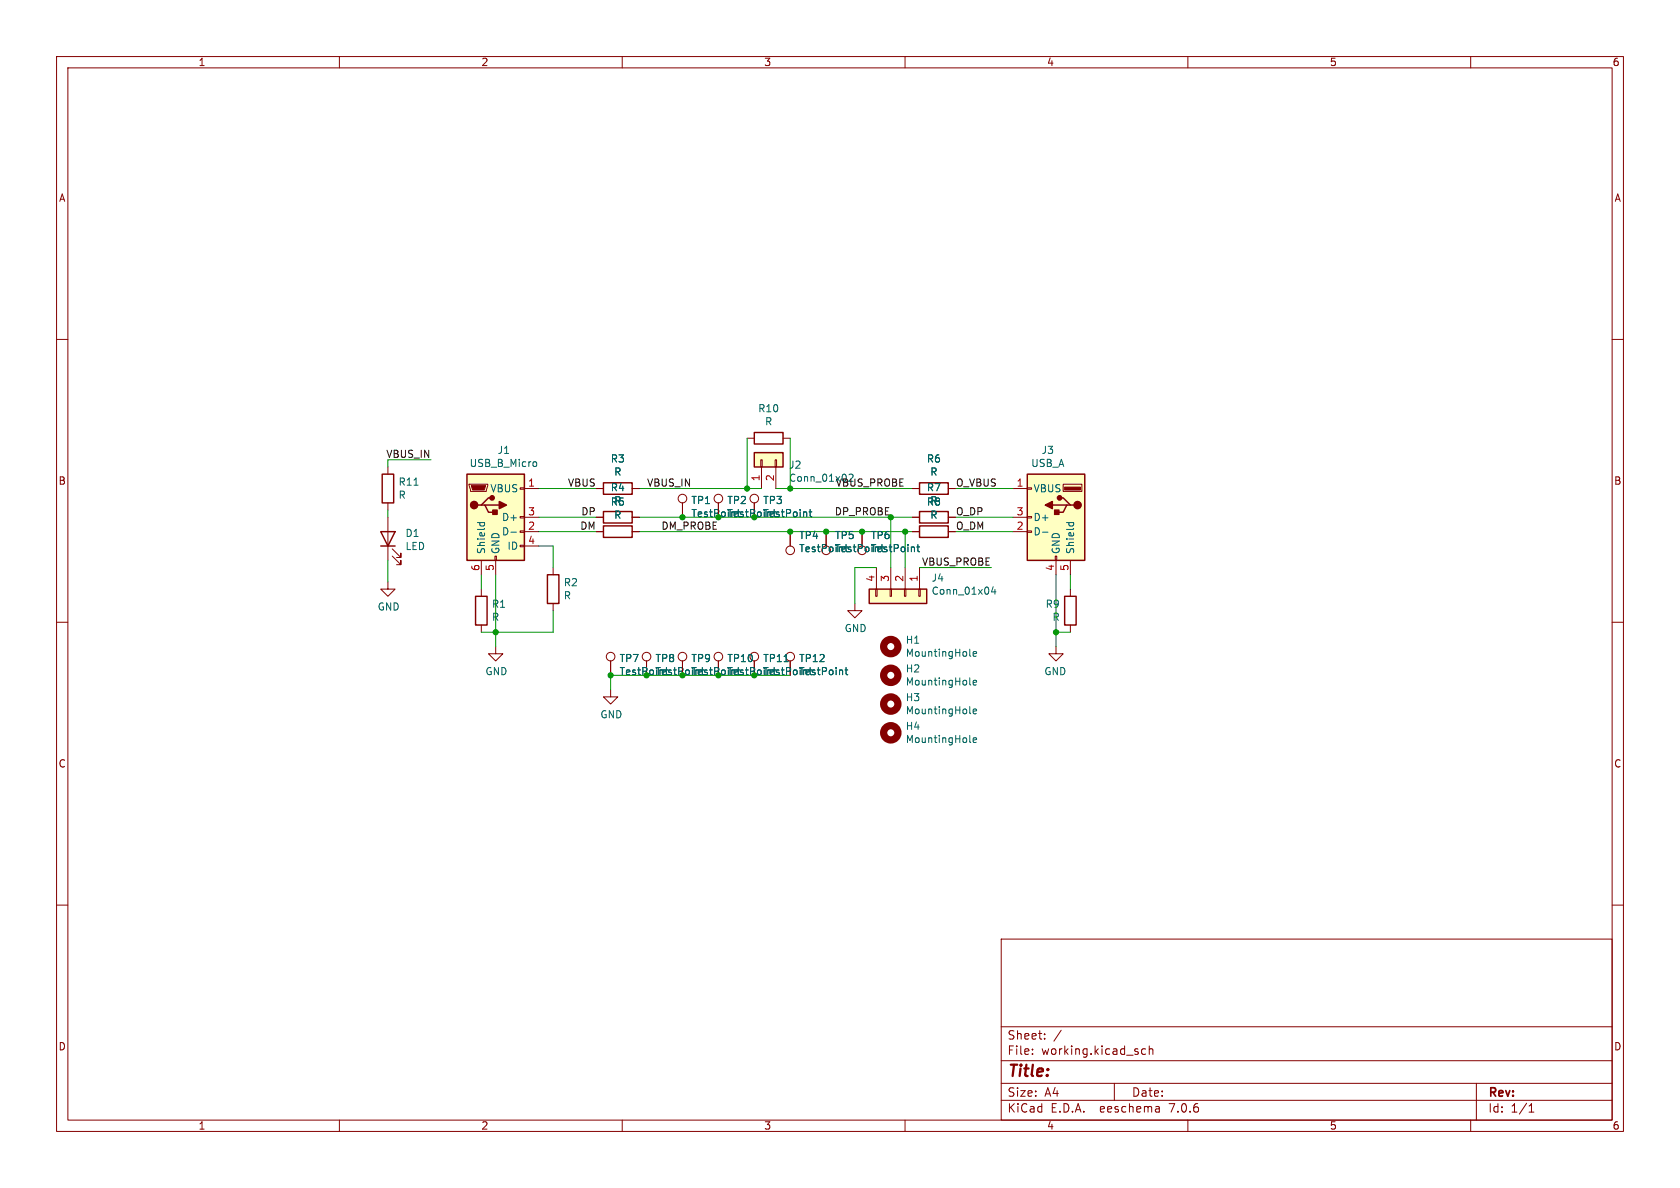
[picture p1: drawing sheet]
(kicad_sch (version 20230121) (generator eeschema)

 (paper "A4")

 (lib_symbols
  (symbol "Connector:TestPoint" (pin_numbers hide) (pin_names (offset 0.762) hide) (in_bom yes) (on_board yes)
   (property "Reference" "TP" (at 0 6.858 0) (effects (font (size 1.27 1.27))))
   (property "Value" "TestPoint" (at 0 5.08 0) (effects (font (size 1.27 1.27))))
   (property "Footprint" "" (at 5.08 0 0) (effects (font (size 1.27 1.27)) hide))
   (property "Datasheet" "~" (at 5.08 0 0) (effects (font (size 1.27 1.27)) hide))
   (symbol "TestPoint_0_1"
    (circle (center 0 3.302) (radius 0.762) (stroke (width 0) (type default)) (fill (type none))))
   (symbol "TestPoint_1_1"
    (pin passive line (at 0 0 90) (length 2.54) (name "1" (effects (font (size 1.27 1.27)))) (number "1" (effects (font (size 1.27 1.27)))))))
  (symbol "Connector:USB_A" (pin_names (offset 1.016)) (in_bom yes) (on_board yes)
   (property "Reference" "J" (at -5.08 11.43 0) (effects (font (size 1.27 1.27)) (justify left)))
   (property "Value" "USB_A" (at -5.08 8.89 0) (effects (font (size 1.27 1.27)) (justify left)))
   (property "Footprint" "" (at 3.81 -1.27 0) (effects (font (size 1.27 1.27)) hide))
   (property "Datasheet" " ~" (at 3.81 -1.27 0) (effects (font (size 1.27 1.27)) hide))
   (symbol "USB_A_0_1"
    (rectangle (start -5.08 -7.62) (end 5.08 7.62) (stroke (width 0.254) (type default)) (fill (type background)))
    (circle (center -3.81 2.159) (radius 0.635) (stroke (width 0.254) (type default)) (fill (type outline)))
    (rectangle (start -1.524 4.826) (end -4.318 5.334) (stroke (width 0) (type default)) (fill (type outline)))
    (rectangle (start -1.27 4.572) (end -4.572 5.842) (stroke (width 0) (type default)) (fill (type none)))
    (circle (center -0.635 3.429) (radius 0.381) (stroke (width 0.254) (type default)) (fill (type outline)))
    (rectangle (start -0.127 -7.62) (end 0.127 -6.858) (stroke (width 0) (type default)) (fill (type none)))
    (polyline (pts (xy -3.175 2.159) (xy -2.54 2.159) (xy -1.27 3.429) (xy -0.635 3.429)) (stroke (width 0.254) (type default)) (fill (type none)))
    (polyline (pts (xy -2.54 2.159) (xy -1.905 2.159) (xy -1.27 0.889) (xy 0 0.889)) (stroke (width 0.254) (type default)) (fill (type none)))
    (polyline (pts (xy 0.635 2.794) (xy 0.635 1.524) (xy 1.905 2.159) (xy 0.635 2.794)) (stroke (width 0.254) (type default)) (fill (type outline)))
    (rectangle (start 0.254 1.27) (end -0.508 0.508) (stroke (width 0.254) (type default)) (fill (type outline)))
    (rectangle (start 5.08 -2.667) (end 4.318 -2.413) (stroke (width 0) (type default)) (fill (type none)))
    (rectangle (start 5.08 -0.127) (end 4.318 0.127) (stroke (width 0) (type default)) (fill (type none)))
    (rectangle (start 5.08 4.953) (end 4.318 5.207) (stroke (width 0) (type default)) (fill (type none))))
   (symbol "USB_A_1_1"
    (polyline (pts (xy -1.905 2.159) (xy 0.635 2.159)) (stroke (width 0.254) (type default)) (fill (type none)))
    (pin power_in line (at 7.62 5.08 180) (length 2.54) (name "VBUS" (effects (font (size 1.27 1.27)))) (number "1" (effects (font (size 1.27 1.27)))))
    (pin bidirectional line (at 7.62 -2.54 180) (length 2.54) (name "D-" (effects (font (size 1.27 1.27)))) (number "2" (effects (font (size 1.27 1.27)))))
    (pin bidirectional line (at 7.62 0 180) (length 2.54) (name "D+" (effects (font (size 1.27 1.27)))) (number "3" (effects (font (size 1.27 1.27)))))
    (pin power_in line (at 0 -10.16 90) (length 2.54) (name "GND" (effects (font (size 1.27 1.27)))) (number "4" (effects (font (size 1.27 1.27)))))
    (pin passive line (at -2.54 -10.16 90) (length 2.54) (name "Shield" (effects (font (size 1.27 1.27)))) (number "5" (effects (font (size 1.27 1.27)))))))
  (symbol "Connector:USB_B_Micro" (pin_names (offset 1.016)) (in_bom yes) (on_board yes)
   (property "Reference" "J" (at -5.08 11.43 0) (effects (font (size 1.27 1.27)) (justify left)))
   (property "Value" "USB_B_Micro" (at -5.08 8.89 0) (effects (font (size 1.27 1.27)) (justify left)))
   (property "Footprint" "" (at 3.81 -1.27 0) (effects (font (size 1.27 1.27)) hide))
   (property "Datasheet" "~" (at 3.81 -1.27 0) (effects (font (size 1.27 1.27)) hide))
   (symbol "USB_B_Micro_0_1"
    (rectangle (start -5.08 -7.62) (end 5.08 7.62) (stroke (width 0.254) (type default)) (fill (type background)))
    (circle (center -3.81 2.159) (radius 0.635) (stroke (width 0.254) (type default)) (fill (type outline)))
    (circle (center -0.635 3.429) (radius 0.381) (stroke (width 0.254) (type default)) (fill (type outline)))
    (rectangle (start -0.127 -7.62) (end 0.127 -6.858) (stroke (width 0) (type default)) (fill (type none)))
    (polyline (pts (xy -1.905 2.159) (xy 0.635 2.159)) (stroke (width 0.254) (type default)) (fill (type none)))
    (polyline (pts (xy -3.175 2.159) (xy -2.54 2.159) (xy -1.27 3.429) (xy -0.635 3.429)) (stroke (width 0.254) (type default)) (fill (type none)))
    (polyline (pts (xy -2.54 2.159) (xy -1.905 2.159) (xy -1.27 0.889) (xy 0 0.889)) (stroke (width 0.254) (type default)) (fill (type none)))
    (polyline (pts (xy 0.635 2.794) (xy 0.635 1.524) (xy 1.905 2.159) (xy 0.635 2.794)) (stroke (width 0.254) (type default)) (fill (type outline)))
    (polyline (pts (xy -4.318 5.588) (xy -1.778 5.588) (xy -2.032 4.826) (xy -4.064 4.826) (xy -4.318 5.588)) (stroke (width 0) (type default)) (fill (type outline)))
    (polyline (pts (xy -4.699 5.842) (xy -4.699 5.588) (xy -4.445 4.826) (xy -4.445 4.572) (xy -1.651 4.572) (xy -1.651 4.826) (xy -1.397 5.588) (xy -1.397 5.842) (xy -4.699 5.842)) (stroke (width 0) (type default)) (fill (type none)))
    (rectangle (start 0.254 1.27) (end -0.508 0.508) (stroke (width 0.254) (type default)) (fill (type outline)))
    (rectangle (start 5.08 -5.207) (end 4.318 -4.953) (stroke (width 0) (type default)) (fill (type none)))
    (rectangle (start 5.08 -2.667) (end 4.318 -2.413) (stroke (width 0) (type default)) (fill (type none)))
    (rectangle (start 5.08 -0.127) (end 4.318 0.127) (stroke (width 0) (type default)) (fill (type none)))
    (rectangle (start 5.08 4.953) (end 4.318 5.207) (stroke (width 0) (type default)) (fill (type none))))
   (symbol "USB_B_Micro_1_1"
    (pin power_out line (at 7.62 5.08 180) (length 2.54) (name "VBUS" (effects (font (size 1.27 1.27)))) (number "1" (effects (font (size 1.27 1.27)))))
    (pin bidirectional line (at 7.62 -2.54 180) (length 2.54) (name "D-" (effects (font (size 1.27 1.27)))) (number "2" (effects (font (size 1.27 1.27)))))
    (pin bidirectional line (at 7.62 0 180) (length 2.54) (name "D+" (effects (font (size 1.27 1.27)))) (number "3" (effects (font (size 1.27 1.27)))))
    (pin passive line (at 7.62 -5.08 180) (length 2.54) (name "ID" (effects (font (size 1.27 1.27)))) (number "4" (effects (font (size 1.27 1.27)))))
    (pin power_out line (at 0 -10.16 90) (length 2.54) (name "GND" (effects (font (size 1.27 1.27)))) (number "5" (effects (font (size 1.27 1.27)))))
    (pin passive line (at -2.54 -10.16 90) (length 2.54) (name "Shield" (effects (font (size 1.27 1.27)))) (number "6" (effects (font (size 1.27 1.27)))))))
  (symbol "Connector_Generic:Conn_01x02" (pin_names (offset 1.016) hide) (in_bom yes) (on_board yes)
   (property "Reference" "J" (at 0 2.54 0) (effects (font (size 1.27 1.27))))
   (property "Value" "Conn_01x02" (at 0 -5.08 0) (effects (font (size 1.27 1.27))))
   (property "Footprint" "" (at 0 0 0) (effects (font (size 1.27 1.27)) hide))
   (property "Datasheet" "~" (at 0 0 0) (effects (font (size 1.27 1.27)) hide))
   (symbol "Conn_01x02_1_1"
    (rectangle (start -1.27 -2.413) (end 0 -2.667) (stroke (width 0.1524) (type default)) (fill (type none)))
    (rectangle (start -1.27 0.127) (end 0 -0.127) (stroke (width 0.1524) (type default)) (fill (type none)))
    (rectangle (start -1.27 1.27) (end 1.27 -3.81) (stroke (width 0.254) (type default)) (fill (type background)))
    (pin passive line (at -5.08 0 0) (length 3.81) (name "Pin_1" (effects (font (size 1.27 1.27)))) (number "1" (effects (font (size 1.27 1.27)))))
    (pin passive line (at -5.08 -2.54 0) (length 3.81) (name "Pin_2" (effects (font (size 1.27 1.27)))) (number "2" (effects (font (size 1.27 1.27)))))))
  (symbol "Connector_Generic:Conn_01x04" (pin_names (offset 1.016) hide) (in_bom yes) (on_board yes)
   (property "Reference" "J" (at 0 5.08 0) (effects (font (size 1.27 1.27))))
   (property "Value" "Conn_01x04" (at 0 -7.62 0) (effects (font (size 1.27 1.27))))
   (property "Footprint" "" (at 0 0 0) (effects (font (size 1.27 1.27)) hide))
   (property "Datasheet" "~" (at 0 0 0) (effects (font (size 1.27 1.27)) hide))
   (symbol "Conn_01x04_1_1"
    (rectangle (start -1.27 -4.953) (end 0 -5.207) (stroke (width 0.1524) (type default)) (fill (type none)))
    (rectangle (start -1.27 -2.413) (end 0 -2.667) (stroke (width 0.1524) (type default)) (fill (type none)))
    (rectangle (start -1.27 0.127) (end 0 -0.127) (stroke (width 0.1524) (type default)) (fill (type none)))
    (rectangle (start -1.27 2.667) (end 0 2.413) (stroke (width 0.1524) (type default)) (fill (type none)))
    (rectangle (start -1.27 3.81) (end 1.27 -6.35) (stroke (width 0.254) (type default)) (fill (type background)))
    (pin passive line (at -5.08 2.54 0) (length 3.81) (name "Pin_1" (effects (font (size 1.27 1.27)))) (number "1" (effects (font (size 1.27 1.27)))))
    (pin passive line (at -5.08 0 0) (length 3.81) (name "Pin_2" (effects (font (size 1.27 1.27)))) (number "2" (effects (font (size 1.27 1.27)))))
    (pin passive line (at -5.08 -2.54 0) (length 3.81) (name "Pin_3" (effects (font (size 1.27 1.27)))) (number "3" (effects (font (size 1.27 1.27)))))
    (pin passive line (at -5.08 -5.08 0) (length 3.81) (name "Pin_4" (effects (font (size 1.27 1.27)))) (number "4" (effects (font (size 1.27 1.27)))))))
  (symbol "Device:LED" (pin_numbers hide) (pin_names (offset 1.016) hide) (in_bom yes) (on_board yes)
   (property "Reference" "D" (at 0 2.54 0) (effects (font (size 1.27 1.27))))
   (property "Value" "LED" (at 0 -2.54 0) (effects (font (size 1.27 1.27))))
   (property "Footprint" "" (at 0 0 0) (effects (font (size 1.27 1.27)) hide))
   (property "Datasheet" "~" (at 0 0 0) (effects (font (size 1.27 1.27)) hide))
   (symbol "LED_0_1"
    (polyline (pts (xy -1.27 -1.27) (xy -1.27 1.27)) (stroke (width 0.254) (type default)) (fill (type none)))
    (polyline (pts (xy -1.27 0) (xy 1.27 0)) (stroke (width 0) (type default)) (fill (type none)))
    (polyline (pts (xy 1.27 -1.27) (xy 1.27 1.27) (xy -1.27 0) (xy 1.27 -1.27)) (stroke (width 0.254) (type default)) (fill (type none)))
    (polyline (pts (xy -3.048 -0.762) (xy -4.572 -2.286) (xy -3.81 -2.286) (xy -4.572 -2.286) (xy -4.572 -1.524)) (stroke (width 0) (type default)) (fill (type none)))
    (polyline (pts (xy -1.778 -0.762) (xy -3.302 -2.286) (xy -2.54 -2.286) (xy -3.302 -2.286) (xy -3.302 -1.524)) (stroke (width 0) (type default)) (fill (type none))))
   (symbol "LED_1_1"
    (pin passive line (at -3.81 0 0) (length 2.54) (name "K" (effects (font (size 1.27 1.27)))) (number "1" (effects (font (size 1.27 1.27)))))
    (pin passive line (at 3.81 0 180) (length 2.54) (name "A" (effects (font (size 1.27 1.27)))) (number "2" (effects (font (size 1.27 1.27)))))))
  (symbol "Device:R" (pin_numbers hide) (pin_names (offset 0)) (in_bom yes) (on_board yes)
   (property "Reference" "R" (at 2.032 0 90) (effects (font (size 1.27 1.27))))
   (property "Value" "R" (at 0 0 90) (effects (font (size 1.27 1.27))))
   (property "Footprint" "" (at -1.778 0 90) (effects (font (size 1.27 1.27)) hide))
   (property "Datasheet" "~" (at 0 0 0) (effects (font (size 1.27 1.27)) hide))
   (symbol "R_0_1"
    (rectangle (start -1.016 -2.54) (end 1.016 2.54) (stroke (width 0.254) (type default)) (fill (type none))))
   (symbol "R_1_1"
    (pin passive line (at 0 3.81 270) (length 1.27) (name "~" (effects (font (size 1.27 1.27)))) (number "1" (effects (font (size 1.27 1.27)))))
    (pin passive line (at 0 -3.81 90) (length 1.27) (name "~" (effects (font (size 1.27 1.27)))) (number "2" (effects (font (size 1.27 1.27)))))))
  (symbol "Mechanical:MountingHole" (pin_names (offset 1.016)) (in_bom yes) (on_board yes)
   (property "Reference" "H" (at 0 5.08 0) (effects (font (size 1.27 1.27))))
   (property "Value" "MountingHole" (at 0 3.175 0) (effects (font (size 1.27 1.27))))
   (property "Footprint" "" (at 0 0 0) (effects (font (size 1.27 1.27)) hide))
   (property "Datasheet" "~" (at 0 0 0) (effects (font (size 1.27 1.27)) hide))
   (symbol "MountingHole_0_1"
    (circle (center 0 0) (radius 1.27) (stroke (width 1.27) (type default)) (fill (type none)))))
  (symbol "power:GND" (power) (pin_names (offset 0)) (in_bom yes) (on_board yes)
   (property "Reference" "#PWR" (at 0 -6.35 0) (effects (font (size 1.27 1.27)) hide))
   (property "Value" "GND" (at 0 -3.81 0) (effects (font (size 1.27 1.27))))
   (property "Footprint" "" (at 0 0 0) (effects (font (size 1.27 1.27)) hide))
   (property "Datasheet" "" (at 0 0 0) (effects (font (size 1.27 1.27)) hide))
   (symbol "GND_0_1"
    (polyline (pts (xy 0 0) (xy 0 -1.27) (xy 1.27 -1.27) (xy 0 -2.54) (xy -1.27 -1.27) (xy 0 -1.27)) (stroke (width 0) (type default)) (fill (type none))))
   (symbol "GND_1_1"
    (pin power_in line (at 0 0 270) (length 0) hide (name "GND" (effects (font (size 1.27 1.27)))) (number "1" (effects (font (size 1.27 1.27))))))))

 (junction (at 127 119.38) (diameter 0) (color 0 0 0 0))
 (junction (at 157.48 91.44) (diameter 0) (color 0 0 0 0))
 (junction (at 120.65 119.38) (diameter 0) (color 0 0 0 0))
 (junction (at 107.95 119.38) (diameter 0) (color 0 0 0 0))
 (junction (at 160.02 93.98) (diameter 0) (color 0 0 0 0))
 (junction (at 127 91.44) (diameter 0) (color 0 0 0 0))
 (junction (at 133.35 91.44) (diameter 0) (color 0 0 0 0))
 (junction (at 114.3 119.38) (diameter 0) (color 0 0 0 0))
 (junction (at 152.4 93.98) (diameter 0) (color 0 0 0 0))
 (junction (at 87.63 111.76) (diameter 0) (color 0 0 0 0))
 (junction (at 133.35 119.38) (diameter 0) (color 0 0 0 0))
 (junction (at 186.69 111.76) (diameter 0) (color 0 0 0 0))
 (junction (at 132.08 86.36) (diameter 0) (color 0 0 0 0))
 (junction (at 139.7 93.98) (diameter 0) (color 0 0 0 0))
 (junction (at 146.05 93.98) (diameter 0) (color 0 0 0 0))
 (junction (at 120.65 91.44) (diameter 0) (color 0 0 0 0))
 (junction (at 139.7 86.36) (diameter 0) (color 0 0 0 0))

 (wire (pts (xy 95.25 93.98) (xy 105.41 93.98)) (stroke (width 0) (type default)))
 (wire (pts (xy 87.63 111.76) (xy 87.63 114.3)) (stroke (width 0) (type default)))
 (wire (pts (xy 85.09 101.6) (xy 85.09 104.14)) (stroke (width 0) (type default)))
 (wire (pts (xy 152.4 93.98) (xy 146.05 93.98)) (stroke (width 0) (type default)))
 (wire (pts (xy 161.29 93.98) (xy 160.02 93.98)) (stroke (width 0) (type default)))
 (wire (pts (xy 68.58 99.06) (xy 68.58 102.87)) (stroke (width 0) (type default)))
 (wire (pts (xy 120.65 119.38) (xy 127 119.38)) (stroke (width 0) (type default)))
 (wire (pts (xy 151.13 100.33) (xy 151.13 106.68)) (stroke (width 0) (type default)))
 (wire (pts (xy 139.7 77.47) (xy 139.7 86.36)) (stroke (width 0) (type default)))
 (wire (pts (xy 133.35 119.38) (xy 139.7 119.38)) (stroke (width 0) (type default)))
 (wire (pts (xy 120.65 91.44) (xy 127 91.44)) (stroke (width 0) (type default)))
 (wire (pts (xy 107.95 119.38) (xy 107.95 121.92)) (stroke (width 0) (type default)))
 (wire (pts (xy 97.79 96.52) (xy 97.79 100.33)) (stroke (width 0) (type default)))
 (wire (pts (xy 154.94 100.33) (xy 151.13 100.33)) (stroke (width 0) (type default)))
 (wire (pts (xy 139.7 86.36) (xy 161.29 86.36)) (stroke (width 0) (type default)))
 (wire (pts (xy 113.03 86.36) (xy 132.08 86.36)) (stroke (width 0) (type default)))
 (wire (pts (xy 189.23 111.76) (xy 186.69 111.76)) (stroke (width 0) (type default)))
 (wire (pts (xy 68.58 90.17) (xy 68.58 91.44)) (stroke (width 0) (type default)))
 (wire (pts (xy 179.07 91.44) (xy 168.91 91.44)) (stroke (width 0) (type default)))
 (wire (pts (xy 132.08 86.36) (xy 134.62 86.36)) (stroke (width 0) (type default)))
 (wire (pts (xy 95.25 91.44) (xy 105.41 91.44)) (stroke (width 0) (type default)))
 (wire (pts (xy 107.95 119.38) (xy 114.3 119.38)) (stroke (width 0) (type default)))
 (wire (pts (xy 127 119.38) (xy 133.35 119.38)) (stroke (width 0) (type default)))
 (wire (pts (xy 146.05 93.98) (xy 139.7 93.98)) (stroke (width 0) (type default)))
 (wire (pts (xy 68.58 81.28) (xy 76.2 81.28)) (stroke (width 0) (type default)))
 (wire (pts (xy 85.09 111.76) (xy 87.63 111.76)) (stroke (width 0) (type default)))
 (wire (pts (xy 162.56 100.33) (xy 175.26 100.33)) (stroke (width 0) (type default)))
 (wire (pts (xy 157.48 100.33) (xy 157.48 91.44)) (stroke (width 0) (type default)))
 (wire (pts (xy 186.69 111.76) (xy 186.69 114.3)) (stroke (width 0) (type default)))
 (wire (pts (xy 127 91.44) (xy 133.35 91.44)) (stroke (width 0) (type default)))
 (wire (pts (xy 87.63 101.6) (xy 87.63 111.76)) (stroke (width 0) (type default)))
 (wire (pts (xy 95.25 96.52) (xy 97.79 96.52)) (stroke (width 0) (type default)))
 (wire (pts (xy 97.79 107.95) (xy 97.79 111.76)) (stroke (width 0) (type default)))
 (wire (pts (xy 139.7 93.98) (xy 113.03 93.98)) (stroke (width 0) (type default)))
 (wire (pts (xy 113.03 91.44) (xy 120.65 91.44)) (stroke (width 0) (type default)))
 (wire (pts (xy 97.79 111.76) (xy 87.63 111.76)) (stroke (width 0) (type default)))
 (wire (pts (xy 95.25 86.36) (xy 105.41 86.36)) (stroke (width 0) (type default)))
 (wire (pts (xy 179.07 86.36) (xy 168.91 86.36)) (stroke (width 0) (type default)))
 (wire (pts (xy 186.69 101.6) (xy 186.69 111.76)) (stroke (width 0) (type default)))
 (wire (pts (xy 114.3 119.38) (xy 120.65 119.38)) (stroke (width 0) (type default)))
 (wire (pts (xy 133.35 91.44) (xy 157.48 91.44)) (stroke (width 0) (type default)))
 (wire (pts (xy 68.58 82.55) (xy 68.58 81.28)) (stroke (width 0) (type default)))
 (wire (pts (xy 160.02 93.98) (xy 152.4 93.98)) (stroke (width 0) (type default)))
 (wire (pts (xy 137.16 86.36) (xy 139.7 86.36)) (stroke (width 0) (type default)))
 (wire (pts (xy 160.02 100.33) (xy 160.02 93.98)) (stroke (width 0) (type default)))
 (wire (pts (xy 189.23 101.6) (xy 189.23 104.14)) (stroke (width 0) (type default)))
 (wire (pts (xy 157.48 91.44) (xy 161.29 91.44)) (stroke (width 0) (type default)))
 (wire (pts (xy 132.08 77.47) (xy 132.08 86.36)) (stroke (width 0) (type default)))
 (wire (pts (xy 179.07 93.98) (xy 168.91 93.98)) (stroke (width 0) (type default)))

 (label "VBUS_PROBE" (at 160.02 86.36 180) (effects (font (size 1.27 1.27)) (justify right bottom)))
 (label "O_DP" (at 168.91 91.44 0) (effects (font (size 1.27 1.27)) (justify left bottom)))
 (label "VBUS_IN" (at 76.2 81.28 180) (effects (font (size 1.27 1.27)) (justify right bottom)))
 (label "VBUS" (at 105.41 86.36 180) (effects (font (size 1.27 1.27)) (justify right bottom)))
 (label "DP" (at 105.41 91.44 180) (effects (font (size 1.27 1.27)) (justify right bottom)))
 (label "VBUS_IN" (at 114.3 86.36 0) (effects (font (size 1.27 1.27)) (justify left bottom)))
 (label "DP_PROBE" (at 157.48 91.44 180) (effects (font (size 1.27 1.27)) (justify right bottom)))
 (label "O_DM" (at 168.91 93.98 0) (effects (font (size 1.27 1.27)) (justify left bottom)))
 (label "O_VBUS" (at 168.91 86.36 0) (effects (font (size 1.27 1.27)) (justify left bottom)))
 (label "VBUS_PROBE" (at 175.26 100.33 180) (effects (font (size 1.27 1.27)) (justify right bottom)))
 (label "DM" (at 105.41 93.98 180) (effects (font (size 1.27 1.27)) (justify right bottom)))
 (label "DM_PROBE" (at 116.84 93.98 0) (effects (font (size 1.27 1.27)) (justify left bottom)))

 (symbol (lib_id "Connector:USB_A") (at 186.69 91.44 0) (mirror y) (unit 1) (in_bom yes) (on_board yes) (dnp no)
  (property "Reference" "J3" (at 185.2422 79.5782 0) (effects (font (size 1.27 1.27))))
  (property "Value" "USB_A" (at 185.2422 81.8896 0) (effects (font (size 1.27 1.27))))
  (property "Footprint" "Connector_USB:USB_A_Molex_67643_Horizontal" (at 182.88 92.71 0) (effects (font (size 1.27 1.27)) hide))
  (property "Datasheet" " ~" (at 182.88 92.71 0) (effects (font (size 1.27 1.27)) hide)) (pin "1") (pin "2") (pin "3") (pin "4") (pin "5"))

 (symbol (lib_id "Connector:USB_B_Micro") (at 87.63 91.44 0) (unit 1) (in_bom yes) (on_board yes) (dnp no)
  (property "Reference" "J1" (at 89.0778 79.5782 0) (effects (font (size 1.27 1.27))))
  (property "Value" "USB_B_Micro" (at 89.0778 81.8896 0) (effects (font (size 1.27 1.27))))
  (property "Footprint" "Connector_USB:USB_Micro-B_Amphenol_10118194_Horizontal" (at 91.44 92.71 0) (effects (font (size 1.27 1.27)) hide))
  (property "Datasheet" "~" (at 91.44 92.71 0) (effects (font (size 1.27 1.27)) hide)) (pin "1") (pin "2") (pin "3") (pin "4") (pin "5") (pin "6"))

 (symbol (lib_id "power:GND") (at 87.63 114.3 0) (unit 1) (in_bom yes) (on_board yes) (dnp no)
  (property "Reference" "#PWR0101" (at 87.63 120.65 0) (effects (font (size 1.27 1.27)) hide))
  (property "Value" "GND" (at 87.757 118.6942 0) (effects (font (size 1.27 1.27))))
  (property "Footprint" "" (at 87.63 114.3 0) (effects (font (size 1.27 1.27)) hide))
  (property "Datasheet" "" (at 87.63 114.3 0) (effects (font (size 1.27 1.27)) hide)) (pin "1"))

 (symbol (lib_id "Device:R") (at 85.09 107.95 0) (unit 1) (in_bom yes) (on_board yes) (dnp no)
  (property "Reference" "R1" (at 86.868 106.7816 0) (effects (font (size 1.27 1.27)) (justify left)))
  (property "Value" "R" (at 86.868 109.093 0) (effects (font (size 1.27 1.27)) (justify left)))
  (property "Footprint" "Jumper:SolderJumper-2_P1.3mm_Bridged_Pad1.0x1.5mm" (at 83.312 107.95 90) (effects (font (size 1.27 1.27)) hide))
  (property "Datasheet" "~" (at 85.09 107.95 0) (effects (font (size 1.27 1.27)) hide)) (pin "1") (pin "2"))

 (symbol (lib_id "power:GND") (at 186.69 114.3 0) (mirror y) (unit 1) (in_bom yes) (on_board yes) (dnp no)
  (property "Reference" "#PWR0102" (at 186.69 120.65 0) (effects (font (size 1.27 1.27)) hide))
  (property "Value" "GND" (at 186.563 118.6942 0) (effects (font (size 1.27 1.27))))
  (property "Footprint" "" (at 186.69 114.3 0) (effects (font (size 1.27 1.27)) hide))
  (property "Datasheet" "" (at 186.69 114.3 0) (effects (font (size 1.27 1.27)) hide)) (pin "1"))

 (symbol (lib_id "Device:R") (at 189.23 107.95 0) (mirror y) (unit 1) (in_bom yes) (on_board yes) (dnp no)
  (property "Reference" "R9" (at 187.452 106.7816 0) (effects (font (size 1.27 1.27)) (justify left)))
  (property "Value" "R" (at 187.452 109.093 0) (effects (font (size 1.27 1.27)) (justify left)))
  (property "Footprint" "Jumper:SolderJumper-2_P1.3mm_Bridged_Pad1.0x1.5mm" (at 191.008 107.95 90) (effects (font (size 1.27 1.27)) hide))
  (property "Datasheet" "~" (at 189.23 107.95 0) (effects (font (size 1.27 1.27)) hide)) (pin "1") (pin "2"))

 (symbol (lib_id "Device:R") (at 97.79 104.14 0) (unit 1) (in_bom yes) (on_board yes) (dnp no)
  (property "Reference" "R2" (at 99.568 102.9716 0) (effects (font (size 1.27 1.27)) (justify left)))
  (property "Value" "R" (at 99.568 105.283 0) (effects (font (size 1.27 1.27)) (justify left)))
  (property "Footprint" "Jumper:SolderJumper-2_P1.3mm_Bridged_Pad1.0x1.5mm" (at 96.012 104.14 90) (effects (font (size 1.27 1.27)) hide))
  (property "Datasheet" "~" (at 97.79 104.14 0) (effects (font (size 1.27 1.27)) hide)) (pin "1") (pin "2"))

 (symbol (lib_id "Device:R") (at 109.22 86.36 270) (unit 1) (in_bom yes) (on_board yes) (dnp no)
  (property "Reference" "R3" (at 109.22 81.1022 90) (effects (font (size 1.27 1.27))))
  (property "Value" "R" (at 109.22 83.4136 90) (effects (font (size 1.27 1.27))))
  (property "Footprint" "Jumper:SolderJumper-2_P1.3mm_Bridged_Pad1.0x1.5mm" (at 109.22 84.582 90) (effects (font (size 1.27 1.27)) hide))
  (property "Datasheet" "~" (at 109.22 86.36 0) (effects (font (size 1.27 1.27)) hide)) (pin "1") (pin "2"))

 (symbol (lib_id "Device:R") (at 109.22 91.44 270) (unit 1) (in_bom yes) (on_board yes) (dnp no)
  (property "Reference" "R4" (at 109.22 86.1822 90) (effects (font (size 1.27 1.27))))
  (property "Value" "R" (at 109.22 88.4936 90) (effects (font (size 1.27 1.27))))
  (property "Footprint" "Jumper:SolderJumper-2_P1.3mm_Bridged_Pad1.0x1.5mm" (at 109.22 89.662 90) (effects (font (size 1.27 1.27)) hide))
  (property "Datasheet" "~" (at 109.22 91.44 0) (effects (font (size 1.27 1.27)) hide)) (pin "1") (pin "2"))

 (symbol (lib_id "Device:R") (at 109.22 93.98 270) (unit 1) (in_bom yes) (on_board yes) (dnp no)
  (property "Reference" "R5" (at 109.22 88.7222 90) (effects (font (size 1.27 1.27))))
  (property "Value" "R" (at 109.22 91.0336 90) (effects (font (size 1.27 1.27))))
  (property "Footprint" "Jumper:SolderJumper-2_P1.3mm_Bridged_Pad1.0x1.5mm" (at 109.22 92.202 90) (effects (font (size 1.27 1.27)) hide))
  (property "Datasheet" "~" (at 109.22 93.98 0) (effects (font (size 1.27 1.27)) hide)) (pin "1") (pin "2"))

 (symbol (lib_id "Device:R") (at 165.1 86.36 270) (unit 1) (in_bom yes) (on_board yes) (dnp no)
  (property "Reference" "R6" (at 165.1 81.1022 90) (effects (font (size 1.27 1.27))))
  (property "Value" "R" (at 165.1 83.4136 90) (effects (font (size 1.27 1.27))))
  (property "Footprint" "Jumper:SolderJumper-2_P1.3mm_Bridged_Pad1.0x1.5mm" (at 165.1 84.582 90) (effects (font (size 1.27 1.27)) hide))
  (property "Datasheet" "~" (at 165.1 86.36 0) (effects (font (size 1.27 1.27)) hide)) (pin "1") (pin "2"))

 (symbol (lib_id "Device:R") (at 165.1 91.44 270) (unit 1) (in_bom yes) (on_board yes) (dnp no)
  (property "Reference" "R7" (at 165.1 86.1822 90) (effects (font (size 1.27 1.27))))
  (property "Value" "R" (at 165.1 88.4936 90) (effects (font (size 1.27 1.27))))
  (property "Footprint" "Jumper:SolderJumper-2_P1.3mm_Bridged_Pad1.0x1.5mm" (at 165.1 89.662 90) (effects (font (size 1.27 1.27)) hide))
  (property "Datasheet" "~" (at 165.1 91.44 0) (effects (font (size 1.27 1.27)) hide)) (pin "1") (pin "2"))

 (symbol (lib_id "Device:R") (at 165.1 93.98 270) (unit 1) (in_bom yes) (on_board yes) (dnp no)
  (property "Reference" "R8" (at 165.1 88.7222 90) (effects (font (size 1.27 1.27))))
  (property "Value" "R" (at 165.1 91.0336 90) (effects (font (size 1.27 1.27))))
  (property "Footprint" "Jumper:SolderJumper-2_P1.3mm_Bridged_Pad1.0x1.5mm" (at 165.1 92.202 90) (effects (font (size 1.27 1.27)) hide))
  (property "Datasheet" "~" (at 165.1 93.98 0) (effects (font (size 1.27 1.27)) hide)) (pin "1") (pin "2"))

 (symbol (lib_id "Connector_Generic:Conn_01x02") (at 134.62 81.28 90) (unit 1) (in_bom yes) (on_board yes) (dnp no)
  (property "Reference" "J2" (at 139.3952 82.1944 90) (effects (font (size 1.27 1.27)) (justify right)))
  (property "Value" "Conn_01x02" (at 139.3952 84.5058 90) (effects (font (size 1.27 1.27)) (justify right)))
  (property "Footprint" "Connector_PinHeader_2.54mm:PinHeader_1x02_P2.54mm_Vertical" (at 134.62 81.28 0) (effects (font (size 1.27 1.27)) hide))
  (property "Datasheet" "~" (at 134.62 81.28 0) (effects (font (size 1.27 1.27)) hide)) (pin "1") (pin "2"))

 (symbol (lib_id "Connector:TestPoint") (at 120.65 91.44 0) (unit 1) (in_bom yes) (on_board yes) (dnp no)
  (property "Reference" "TP1" (at 122.1232 88.4428 0) (effects (font (size 1.27 1.27)) (justify left)))
  (property "Value" "TestPoint" (at 122.1232 90.7542 0) (effects (font (size 1.27 1.27)) (justify left)))
  (property "Footprint" "TestPoint:TestPoint_THTPad_1.5x1.5mm_Drill0.7mm" (at 125.73 91.44 0) (effects (font (size 1.27 1.27)) hide))
  (property "Datasheet" "~" (at 125.73 91.44 0) (effects (font (size 1.27 1.27)) hide)) (pin "1"))

 (symbol (lib_id "Connector:TestPoint") (at 127 91.44 0) (unit 1) (in_bom yes) (on_board yes) (dnp no)
  (property "Reference" "TP2" (at 128.4732 88.4428 0) (effects (font (size 1.27 1.27)) (justify left)))
  (property "Value" "TestPoint" (at 128.4732 90.7542 0) (effects (font (size 1.27 1.27)) (justify left)))
  (property "Footprint" "TestPoint:TestPoint_THTPad_2.0x2.0mm_Drill1.0mm" (at 132.08 91.44 0) (effects (font (size 1.27 1.27)) hide))
  (property "Datasheet" "~" (at 132.08 91.44 0) (effects (font (size 1.27 1.27)) hide)) (pin "1"))

 (symbol (lib_id "Connector:TestPoint") (at 133.35 91.44 0) (unit 1) (in_bom yes) (on_board yes) (dnp no)
  (property "Reference" "TP3" (at 134.8232 88.4428 0) (effects (font (size 1.27 1.27)) (justify left)))
  (property "Value" "TestPoint" (at 134.8232 90.7542 0) (effects (font (size 1.27 1.27)) (justify left)))
  (property "Footprint" "TestPoint:TestPoint_THTPad_2.5x2.5mm_Drill1.2mm" (at 138.43 91.44 0) (effects (font (size 1.27 1.27)) hide))
  (property "Datasheet" "~" (at 138.43 91.44 0) (effects (font (size 1.27 1.27)) hide)) (pin "1"))

 (symbol (lib_id "Connector:TestPoint") (at 139.7 93.98 180) (unit 1) (in_bom yes) (on_board yes) (dnp no)
  (property "Reference" "TP4" (at 141.1732 94.6404 0) (effects (font (size 1.27 1.27)) (justify right)))
  (property "Value" "TestPoint" (at 141.1732 96.9518 0) (effects (font (size 1.27 1.27)) (justify right)))
  (property "Footprint" "TestPoint:TestPoint_THTPad_1.5x1.5mm_Drill0.7mm" (at 134.62 93.98 0) (effects (font (size 1.27 1.27)) hide))
  (property "Datasheet" "~" (at 134.62 93.98 0) (effects (font (size 1.27 1.27)) hide)) (pin "1"))

 (symbol (lib_id "Connector:TestPoint") (at 146.05 93.98 180) (unit 1) (in_bom yes) (on_board yes) (dnp no)
  (property "Reference" "TP5" (at 147.5232 94.6404 0) (effects (font (size 1.27 1.27)) (justify right)))
  (property "Value" "TestPoint" (at 147.5232 96.9518 0) (effects (font (size 1.27 1.27)) (justify right)))
  (property "Footprint" "TestPoint:TestPoint_THTPad_2.0x2.0mm_Drill1.0mm" (at 140.97 93.98 0) (effects (font (size 1.27 1.27)) hide))
  (property "Datasheet" "~" (at 140.97 93.98 0) (effects (font (size 1.27 1.27)) hide)) (pin "1"))

 (symbol (lib_id "Connector:TestPoint") (at 152.4 93.98 180) (unit 1) (in_bom yes) (on_board yes) (dnp no)
  (property "Reference" "TP6" (at 153.8732 94.6404 0) (effects (font (size 1.27 1.27)) (justify right)))
  (property "Value" "TestPoint" (at 153.8732 96.9518 0) (effects (font (size 1.27 1.27)) (justify right)))
  (property "Footprint" "TestPoint:TestPoint_THTPad_2.5x2.5mm_Drill1.2mm" (at 147.32 93.98 0) (effects (font (size 1.27 1.27)) hide))
  (property "Datasheet" "~" (at 147.32 93.98 0) (effects (font (size 1.27 1.27)) hide)) (pin "1"))

 (symbol (lib_id "Mechanical:MountingHole") (at 157.48 124.46 0) (unit 1) (in_bom yes) (on_board yes) (dnp no)
  (property "Reference" "H3" (at 160.02 123.2916 0) (effects (font (size 1.27 1.27)) (justify left)))
  (property "Value" "MountingHole" (at 160.02 125.603 0) (effects (font (size 1.27 1.27)) (justify left)))
  (property "Footprint" "MountingHole:MountingHole_2.2mm_M2_DIN965_Pad" (at 157.48 124.46 0) (effects (font (size 1.27 1.27)) hide))
  (property "Datasheet" "~" (at 157.48 124.46 0) (effects (font (size 1.27 1.27)) hide)))

 (symbol (lib_id "Mechanical:MountingHole") (at 157.48 129.54 0) (unit 1) (in_bom yes) (on_board yes) (dnp no)
  (property "Reference" "H4" (at 160.02 128.3716 0) (effects (font (size 1.27 1.27)) (justify left)))
  (property "Value" "MountingHole" (at 160.02 130.683 0) (effects (font (size 1.27 1.27)) (justify left)))
  (property "Footprint" "MountingHole:MountingHole_2.2mm_M2_DIN965_Pad" (at 157.48 129.54 0) (effects (font (size 1.27 1.27)) hide))
  (property "Datasheet" "~" (at 157.48 129.54 0) (effects (font (size 1.27 1.27)) hide)))

 (symbol (lib_id "Mechanical:MountingHole") (at 157.48 119.38 0) (unit 1) (in_bom yes) (on_board yes) (dnp no)
  (property "Reference" "H2" (at 160.02 118.2116 0) (effects (font (size 1.27 1.27)) (justify left)))
  (property "Value" "MountingHole" (at 160.02 120.523 0) (effects (font (size 1.27 1.27)) (justify left)))
  (property "Footprint" "MountingHole:MountingHole_2.2mm_M2_DIN965_Pad" (at 157.48 119.38 0) (effects (font (size 1.27 1.27)) hide))
  (property "Datasheet" "~" (at 157.48 119.38 0) (effects (font (size 1.27 1.27)) hide)))

 (symbol (lib_id "Mechanical:MountingHole") (at 157.48 114.3 0) (unit 1) (in_bom yes) (on_board yes) (dnp no)
  (property "Reference" "H1" (at 160.02 113.1316 0) (effects (font (size 1.27 1.27)) (justify left)))
  (property "Value" "MountingHole" (at 160.02 115.443 0) (effects (font (size 1.27 1.27)) (justify left)))
  (property "Footprint" "MountingHole:MountingHole_2.2mm_M2_DIN965_Pad" (at 157.48 114.3 0) (effects (font (size 1.27 1.27)) hide))
  (property "Datasheet" "~" (at 157.48 114.3 0) (effects (font (size 1.27 1.27)) hide)))

 (symbol (lib_id "Connector:TestPoint") (at 114.3 119.38 0) (unit 1) (in_bom yes) (on_board yes) (dnp no)
  (property "Reference" "TP8" (at 115.7732 116.3828 0) (effects (font (size 1.27 1.27)) (justify left)))
  (property "Value" "TestPoint" (at 115.7732 118.6942 0) (effects (font (size 1.27 1.27)) (justify left)))
  (property "Footprint" "TestPoint:TestPoint_THTPad_1.5x1.5mm_Drill0.7mm" (at 119.38 119.38 0) (effects (font (size 1.27 1.27)) hide))
  (property "Datasheet" "~" (at 119.38 119.38 0) (effects (font (size 1.27 1.27)) hide)) (pin "1"))

 (symbol (lib_id "Connector:TestPoint") (at 107.95 119.38 0) (unit 1) (in_bom yes) (on_board yes) (dnp no)
  (property "Reference" "TP7" (at 109.4232 116.3828 0) (effects (font (size 1.27 1.27)) (justify left)))
  (property "Value" "TestPoint" (at 109.4232 118.6942 0) (effects (font (size 1.27 1.27)) (justify left)))
  (property "Footprint" "TestPoint:TestPoint_THTPad_1.5x1.5mm_Drill0.7mm" (at 113.03 119.38 0) (effects (font (size 1.27 1.27)) hide))
  (property "Datasheet" "~" (at 113.03 119.38 0) (effects (font (size 1.27 1.27)) hide)) (pin "1"))

 (symbol (lib_id "power:GND") (at 107.95 121.92 0) (unit 1) (in_bom yes) (on_board yes) (dnp no)
  (property "Reference" "#PWR0103" (at 107.95 128.27 0) (effects (font (size 1.27 1.27)) hide))
  (property "Value" "GND" (at 108.077 126.3142 0) (effects (font (size 1.27 1.27))))
  (property "Footprint" "" (at 107.95 121.92 0) (effects (font (size 1.27 1.27)) hide))
  (property "Datasheet" "" (at 107.95 121.92 0) (effects (font (size 1.27 1.27)) hide)) (pin "1"))

 (symbol (lib_id "Connector:TestPoint") (at 127 119.38 0) (unit 1) (in_bom yes) (on_board yes) (dnp no)
  (property "Reference" "TP10" (at 128.4732 116.3828 0) (effects (font (size 1.27 1.27)) (justify left)))
  (property "Value" "TestPoint" (at 128.4732 118.6942 0) (effects (font (size 1.27 1.27)) (justify left)))
  (property "Footprint" "TestPoint:TestPoint_THTPad_2.0x2.0mm_Drill1.0mm" (at 132.08 119.38 0) (effects (font (size 1.27 1.27)) hide))
  (property "Datasheet" "~" (at 132.08 119.38 0) (effects (font (size 1.27 1.27)) hide)) (pin "1"))

 (symbol (lib_id "Connector:TestPoint") (at 120.65 119.38 0) (unit 1) (in_bom yes) (on_board yes) (dnp no)
  (property "Reference" "TP9" (at 122.1232 116.3828 0) (effects (font (size 1.27 1.27)) (justify left)))
  (property "Value" "TestPoint" (at 122.1232 118.6942 0) (effects (font (size 1.27 1.27)) (justify left)))
  (property "Footprint" "TestPoint:TestPoint_THTPad_2.0x2.0mm_Drill1.0mm" (at 125.73 119.38 0) (effects (font (size 1.27 1.27)) hide))
  (property "Datasheet" "~" (at 125.73 119.38 0) (effects (font (size 1.27 1.27)) hide)) (pin "1"))

 (symbol (lib_id "Connector:TestPoint") (at 139.7 119.38 0) (unit 1) (in_bom yes) (on_board yes) (dnp no)
  (property "Reference" "TP12" (at 141.1732 116.3828 0) (effects (font (size 1.27 1.27)) (justify left)))
  (property "Value" "TestPoint" (at 141.1732 118.6942 0) (effects (font (size 1.27 1.27)) (justify left)))
  (property "Footprint" "TestPoint:TestPoint_THTPad_2.5x2.5mm_Drill1.2mm" (at 144.78 119.38 0) (effects (font (size 1.27 1.27)) hide))
  (property "Datasheet" "~" (at 144.78 119.38 0) (effects (font (size 1.27 1.27)) hide)) (pin "1"))

 (symbol (lib_id "Connector:TestPoint") (at 133.35 119.38 0) (unit 1) (in_bom yes) (on_board yes) (dnp no)
  (property "Reference" "TP11" (at 134.8232 116.3828 0) (effects (font (size 1.27 1.27)) (justify left)))
  (property "Value" "TestPoint" (at 134.8232 118.6942 0) (effects (font (size 1.27 1.27)) (justify left)))
  (property "Footprint" "TestPoint:TestPoint_THTPad_2.5x2.5mm_Drill1.2mm" (at 138.43 119.38 0) (effects (font (size 1.27 1.27)) hide))
  (property "Datasheet" "~" (at 138.43 119.38 0) (effects (font (size 1.27 1.27)) hide)) (pin "1"))

 (symbol (lib_id "Connector_Generic:Conn_01x04") (at 160.02 105.41 270) (unit 1) (in_bom yes) (on_board yes) (dnp no)
  (property "Reference" "J4" (at 164.592 102.1588 90) (effects (font (size 1.27 1.27)) (justify left)))
  (property "Value" "Conn_01x04" (at 164.592 104.4702 90) (effects (font (size 1.27 1.27)) (justify left)))
  (property "Footprint" "Connector_PinHeader_2.54mm:PinHeader_1x04_P2.54mm_Vertical" (at 160.02 105.41 0) (effects (font (size 1.27 1.27)) hide))
  (property "Datasheet" "~" (at 160.02 105.41 0) (effects (font (size 1.27 1.27)) hide)) (pin "1") (pin "2") (pin "3") (pin "4"))

 (symbol (lib_id "power:GND") (at 151.13 106.68 0) (unit 1) (in_bom yes) (on_board yes) (dnp no)
  (property "Reference" "#PWR0104" (at 151.13 113.03 0) (effects (font (size 1.27 1.27)) hide))
  (property "Value" "GND" (at 151.257 111.0742 0) (effects (font (size 1.27 1.27))))
  (property "Footprint" "" (at 151.13 106.68 0) (effects (font (size 1.27 1.27)) hide))
  (property "Datasheet" "" (at 151.13 106.68 0) (effects (font (size 1.27 1.27)) hide)) (pin "1"))

 (symbol (lib_id "Device:R") (at 135.89 77.47 270) (unit 1) (in_bom yes) (on_board yes) (dnp no)
  (property "Reference" "R10" (at 135.89 72.2122 90) (effects (font (size 1.27 1.27))))
  (property "Value" "R" (at 135.89 74.5236 90) (effects (font (size 1.27 1.27))))
  (property "Footprint" "Jumper:SolderJumper-2_P1.3mm_Bridged_Pad1.0x1.5mm" (at 135.89 75.692 90) (effects (font (size 1.27 1.27)) hide))
  (property "Datasheet" "~" (at 135.89 77.47 0) (effects (font (size 1.27 1.27)) hide)) (pin "1") (pin "2"))

 (symbol (lib_id "Device:R") (at 68.58 86.36 0) (unit 1) (in_bom yes) (on_board yes) (dnp no)
  (property "Reference" "R11" (at 70.358 85.1916 0) (effects (font (size 1.27 1.27)) (justify left)))
  (property "Value" "R" (at 70.358 87.503 0) (effects (font (size 1.27 1.27)) (justify left)))
  (property "Footprint" "Resistor_SMD:R_0603_1608Metric_Pad0.98x0.95mm_HandSolder" (at 66.802 86.36 90) (effects (font (size 1.27 1.27)) hide))
  (property "Datasheet" "~" (at 68.58 86.36 0) (effects (font (size 1.27 1.27)) hide)) (pin "1") (pin "2"))

 (symbol (lib_id "Device:LED") (at 68.58 95.25 90) (unit 1) (in_bom yes) (on_board yes) (dnp no)
  (property "Reference" "D1" (at 71.5772 94.2594 90) (effects (font (size 1.27 1.27)) (justify right)))
  (property "Value" "LED" (at 71.5772 96.5708 90) (effects (font (size 1.27 1.27)) (justify right)))
  (property "Footprint" "LED_SMD:LED_0603_1608Metric_Pad1.05x0.95mm_HandSolder" (at 68.58 95.25 0) (effects (font (size 1.27 1.27)) hide))
  (property "Datasheet" "~" (at 68.58 95.25 0) (effects (font (size 1.27 1.27)) hide)) (pin "1") (pin "2"))

 (symbol (lib_id "power:GND") (at 68.58 102.87 0) (unit 1) (in_bom yes) (on_board yes) (dnp no)
  (property "Reference" "#PWR0105" (at 68.58 109.22 0) (effects (font (size 1.27 1.27)) hide))
  (property "Value" "GND" (at 68.707 107.2642 0) (effects (font (size 1.27 1.27))))
  (property "Footprint" "" (at 68.58 102.87 0) (effects (font (size 1.27 1.27)) hide))
  (property "Datasheet" "" (at 68.58 102.87 0) (effects (font (size 1.27 1.27)) hide)) (pin "1"))

 (sheet_instances (path "" (page "1"))))
